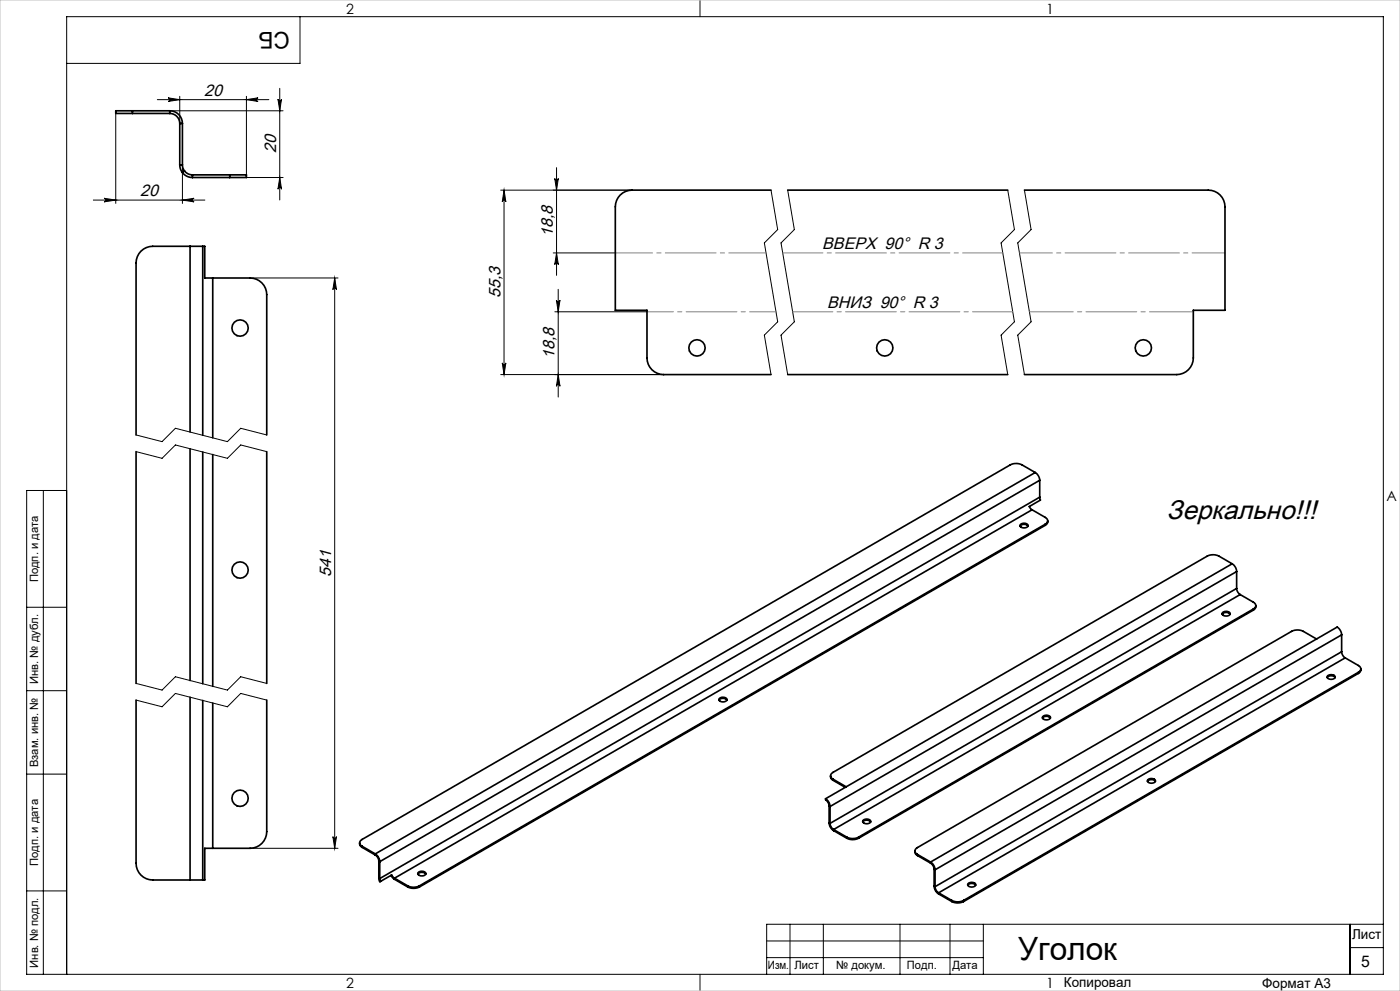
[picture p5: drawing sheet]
<svg xmlns="http://www.w3.org/2000/svg" width="420mm" height="297mm" viewBox="0 0 420 297" stroke-linecap="round" stroke-linejoin="round" font-family="sans-serif">
<g fill="none" stroke="#000" stroke-width=".3">
<path d="M90 5v14h-70M210 0v5M34.7 34v27M47.2 29.9h33.5M50.4 29.3l3.5 .6-3.5 .5a.54 .54 0 0 0 .5-.5 .54 .54 0 0 0-.5-.6zM50.9 33.2h34M53.9 28.9v8.1M73.9 29.9l3.5-.6a.54 .54 0 0 0-.5 .6 .54 .54 0 0 0 .5 .5zM73.9 28.9v23.5M83.4 29.7a.54 .54 0 0 0 .5 .5 .54 .54 0 0 0 .6-.5l-.6 3.5zM83.9 26.5v33.4M28 60h33.5"/>
<path d="M31.2 59.4l3.5 .6-3.5 .5a.54 .54 0 0 0 .5-.5 .54 .54 0 0 0-.5-.6zM54.7 49.4v11.6M54.7 60l3.5-.6a.54 .54 0 0 0-.5 .6 .54 .54 0 0 0 .5 .5zM73.9 53.2h11M83.9 53.2l.6 3.5a.54 .54 0 0 0-.6-.5 .54 .54 0 0 0-.5 .5zM150.2 57h39.4M151.2 57l.6 3.5a.54 .54 0 0 0-.6-.5 .54 .54 0 0 0-.5 .5zM151.2 57v55.3M166.4 53.5a.54 .54 0 0 0 .6 .5 .54 .54 0 0 0 .5-.5l-.5 3.5zM167 50.3v32.2M231.3 57l2 11.8-4 4 4 23.6-4 4 2 11.9M236.3 57l2 11.8-4 4 4 23.6-4 4 2 11.9"/>
<path d="M302.3 57l2 11.8-4 4 4 23.6-4 4 2 11.9M307.3 57l2 11.8-4 4 4 23.6-4 4 2 11.9M166 75.8h18.6M167 75.8l.5 3.5a.54 .54 0 0 0-.5-.5 .54 .54 0 0 0-.6 .5zM75 83.3h26.4M100.4 83.3l.5 3.5a.54 .54 0 0 0-.5-.5 .54 .54 0 0 0-.5 .5zM100.4 83.3v170.9M166.5 93.4h27.6M166.9 89.9a.54 .54 0 0 0 .6 .6 .54 .54 0 0 0 .5-.6l-.5 3.5zM167.5 86.7v32.3M150.2 112.3h48.9M150.7 108.8a.54 .54 0 0 0 .5 .5 .54 .54 0 0 0 .6-.5l-.6 3.5z"/>
<path d="M167.5 112.3l.5 3.5a.54 .54 0 0 0-.5-.5 .54 .54 0 0 0-.6 .5zM40.8 130.4l7.8 2 4-4 15.6 4 4-4 7.8 2M40.8 135.4l7.8 2 4-4 15.6 4 4-4 7.8 2M13 147v145M20 147h-12v145h407v-287h-395v287M8 182h12M8 207h12M40.8 209.8l7.8 2 4-4 15.6 4 4-4 7.8 2M40.8 204.8l7.8 2 4-4 15.6 4 4-4 7.8 2M8 232h12M75 254.2h26.4M99.9 250.7a.54 .54 0 0 0 .5 .5 .54 .54 0 0 0 .5-.5l-.5 3.5z"/>
<path d="M8 267h12M237 277v15M247 277v15M270 277v15M285 277v15M295 277v15M405 277v15M415 277h-185v15M210 292v5M230 282h65M230 287h65M405 284h10"/>
</g>
<path d="M184.6 75.8h45.2" fill="none" stroke="#808080" stroke-width=".3" stroke-dasharray="15.2 1.3 1.3 1.3" stroke-dashoffset="4.1"/>
<path d="M232.8 93.4h-38.7" fill="none" stroke="#808080" stroke-width=".3" stroke-dasharray="15.2 1.3 1.3 1.3" stroke-dashoffset="7.3"/>
<path d="M234.8 75.8h66M303.8 93.4h-66" fill="none" stroke="#808080" stroke-width=".3" stroke-dasharray="15.2 1.3 1.3 1.3" stroke-dashoffset="3.2"/>
<path d="M305.8 75.8h61.7" fill="none" stroke="#808080" stroke-width=".3" stroke-dasharray="15.2 1.3 1.3 1.3" stroke-dashoffset="5.4"/>
<path d="M358 93.4h-49.2" fill="none" stroke="#808080" stroke-width=".3" stroke-dasharray="15.2 1.3 1.3 1.3" stroke-dashoffset="2.1"/>
<path d="M0 0h420v297h-420z" fill="none" stroke="#c0c0c0" stroke-width=".3"/>
<g fill="#000">
<path d="M50.4 29.3l3.5 .6-3.5 .5a.54 .54 0 0 0 .5-.5 .54 .54 0 0 0-.5-.6zM73.9 29.9l3.5-.6a.54 .54 0 0 0-.5 .6 .54 .54 0 0 0 .5 .5z"/>
<path d="M54.7 60l3.5-.6a.54 .54 0 0 0-.5 .6 .54 .54 0 0 0 .5 .5zM31.2 59.4l3.5 .6-3.5 .5a.54 .54 0 0 0 .5-.5 .54 .54 0 0 0-.5-.6z"/>
<path d="M83.9 53.2l.6 3.5a.54 .54 0 0 0-.6-.5 .54 .54 0 0 0-.5 .5zM83.4 29.7a.54 .54 0 0 0 .5 .5 .54 .54 0 0 0 .6-.5l-.6 3.5zM150.7 108.8a.54 .54 0 0 0 .5 .5 .54 .54 0 0 0 .6-.5l-.6 3.5zM151.2 57l.6 3.5a.54 .54 0 0 0-.6-.5 .54 .54 0 0 0-.5 .5z"/>
<path d="M100.4 83.3l.5 3.5a.54 .54 0 0 0-.5-.5 .54 .54 0 0 0-.5 .5zM99.9 250.7a.54 .54 0 0 0 .5 .5 .54 .54 0 0 0 .5-.5l-.5 3.5zM166.9 89.9a.54 .54 0 0 0 .6 .6 .54 .54 0 0 0 .5-.6l-.5 3.5zM167.5 112.3l.5 3.5a.54 .54 0 0 0-.5-.5 .54 .54 0 0 0-.6 .5zM166.4 53.5a.54 .54 0 0 0 .6 .5 .54 .54 0 0 0 .5-.5l-.5 3.5zM167 75.8l.5 3.5a.54 .54 0 0 0-.5-.5 .54 .54 0 0 0-.6 .5z"/>
</g>
<g fill="none" stroke="#000" stroke-width=".5">
<path d="M39.7 33.2h-5v.8h5M39.7 34h11.2M39.7 33.2v.8M39.7 33.2h11.2M50.9 33.2a3.8 3.8 0 0 1 3.8 3.8M50.9 34a3 3 0 0 1 3 3M50.9 33.2v.8M53.9 37h.8M53.9 37v12.4M54.7 37v12.4M53.9 49.4l.2 1.2 .6 1.1M53.9 49.4h.8"/>
<path d="M54.7 51.7a3.8 3.8 0 0 0 3 1.5M54.7 49.4l.2 1 .4 .8M55.3 51.2a3 3 0 0 0 2.4 1.2M55.3 51.2l-.6 .5M57.7 52.4v.8M57.7 53.2h11.2M57.7 52.4h11.2M68.9 52.4h5v.8h-5M68.9 52.4v.8M231.3 57h-41.7a5 5 0 0 0-5 5v31h9.5v14.3a5 5 0 0 0 5 5h32.2M236.3 57h66M307.3 57h55.2a5 5 0 0 1 5 5v31h-9.5v14.3a5 5 0 0 1-5 5h-45.7"/>
<path d="M57 73.8h3.8M57 73.8h-11.2a5 5 0 0 0-5 5v51.6M57 73.8v55.7M60.8 73.8h.6v9.5h2.4M60.8 73.8v56.7M63.8 83.3h11.2a5 5 0 0 1 5 5v42.1M63.8 83.3v47.9M236.3 112.3h66M40.8 135.4v69.4M57 134.5v69.4M60.8 135.5v69.4M63.8 136.2v69.5"/>
<path d="M80 135.4v69.4M306 157.7a1.58 1.58 0 0 1 2.4 0M306.1 157.2l1.1-.4a.89 .89 0 0 1 1.1 1l-1.1 .4a.89 .89 0 0 1-1.1-1zM309.6 152.8l4 2.3a1.08 1.08 0 0 1 .7 1 1.08 1.08 0 0 1-.7 1M309.6 152.8l-191.3 110.4M310.6 141.6a2.97 2.97 0 0 1 1.3 2.3M310.6 141.6l-4-2.3a3.9 3.9 0 0 0-3.5 0l-194.5 112.3a1.08 1.08 0 0 0-.7 1 1.08 1.08 0 0 0 .7 1M310.6 141.6l-198 114.3M311.9 149l.2 .9-3.3 1.9 .8 1M311.9 143.9l-198 114.3M311.9 149l-198 114.3M311.9 143.9v5.1"/>
<path d="M313.6 157.1l-187.8 108.4M313.6 157.1v.3M313.6 157.4l-187.8 108.4M314.3 156.1l-.2 .9-.5 .4M369.6 169a2.97 2.97 0 0 1 1.4 2.3M369.6 169l-3.9-2.3a3.9 3.9 0 0 0-3.5 0l-112.3 64.8a1.08 1.08 0 0 0-.7 1 1.08 1.08 0 0 0 .7 1M369.6 169l-115.7 66.8M371 176.4a2.34 2.34 0 0 0 1.1 1.8M371 171.3l-122 70.4M371 176.4l-122 70.4M371 171.3v5.1M372.1 178.2l3.9 2.3a1.08 1.08 0 0 1 .7 1 1.08 1.08 0 0 1-.7 1"/>
<path d="M372.1 178.2l-122 70.4M366.7 184.1a1.58 1.58 0 0 1 2.3 0M366.7 183.7l1.1-.5a.89 .89 0 0 1 1.2 1l-1.2 .4a.89 .89 0 0 1-1.1-.9zM376 182.5l-118.4 68.4M376 182.5v.3M376 182.8l-118.4 68.4M376.7 181.5l-.1 .9-.6 .4M395 191.5l-4-2.3a3.9 3.9 0 0 0-3.5 0l-112.3 64.8a1.08 1.08 0 0 0-.7 1 1.08 1.08 0 0 0 .7 1.1M395 191.5l-115.8 66.9M402.5 190.3a2.97 2.97 0 0 0-1.4-2.4l-6.1 3.6M402.5 195.3a2.34 2.34 0 0 0 1.1 1.9M402.5 190.3l-122 70.4"/>
<path d="M402.5 190.3v5M402.5 195.3l-122 70.4M403.6 197.2l3.9 2.2a1.08 1.08 0 0 1 .7 1.1 1.08 1.08 0 0 1-.7 1M403.6 197.2l-122 70.4M40.8 209.8v48.9a5 5 0 0 0 5 5h11.2M57 208.9v54.8M60.8 209.9v53.8M63.8 210.7v43.5M80 209.8v39.4a5 5 0 0 1-5 5h-11.2M215.7 209.8a1.58 1.58 0 0 1 2.4 0M215.7 209.4l1.2-.4a.89 .89 0 0 1 1.1 .9l-1.1 .5a.89 .89 0 0 1-1.2-1zM312.7 215.2a1.58 1.58 0 0 1 2.4 0"/>
<path d="M312.8 214.8l1.1-.5a.89 .89 0 0 1 1.2 1l-1.2 .5a.89 .89 0 0 1-1.1-1zM398.2 203.1a1.58 1.58 0 0 1 2.3 0M398.2 202.6l1.1-.4a.89 .89 0 0 1 1.2 1l-1.2 .4a.89 .89 0 0 1-1.1-1zM407.5 201.5l-118.4 68.4M407.5 201.5v.3M407.5 201.8l-118.4 68.4M408.2 200.5l-.1 .8-.6 .5M247.7 239.4a2.97 2.97 0 0 1 1.3 2.3M247.7 239.4v.3a2.34 2.34 0 0 1 1 1.8M249.2 232.5l.2 .9 .5 .4M249.9 233.8l3.7 2.2M249.9 233.5v.3"/>
<path d="M249.9 233.5l4 2.3M253.9 235.8l-6.2 3.6M344.2 234.2a1.58 1.58 0 0 1 2.4 0M344.3 233.8l1.1-.5a.89 .89 0 0 1 1.2 1l-1.2 .4a.89 .89 0 0 1-1.1-.9zM63.8 254.2h-2.4v9.5h-.6M107.9 252.6l.2 .9 .5 .5M108.6 253.6l4 2.3M108.6 254l4 2.2M108.6 253.6v.4M112.6 255.9a2.97 2.97 0 0 1 1.3 2.3M112.6 256.2a2.35 2.35 0 0 1 1 1.9M112.6 255.9v.3"/>
<path d="M113.6 258.1l.3 .1M113.6 258.1v5M113.9 258.2v5.1M248.7 246.6a2.97 2.97 0 0 0 1.4 2.3M248.7 241.5l.3 .2M248.7 246.6l.3 .2M248.7 241.5v5.1M249 246.8a2.34 2.34 0 0 0 1.1 1.8M249 241.7v5.1M250.1 248.6l3.9 2.3M250.1 248.6v.3M250.1 248.9l3.9 2.3"/>
<path d="M254 250.9a3.9 3.9 0 0 0 3.6 0M254 251.2a3.9 3.9 0 0 0 3.6 0M254 250.9v.3M257.6 250.9v.3M258.8 246.3a1.58 1.58 0 0 1 2.4 0M258.9 245.9l1.1-.4a.89 .89 0 0 1 1.1 .9l-1.1 .5a.89 .89 0 0 1-1.1-1zM274.5 255l.2 .9 .5 .5M275.2 256.1l4 2.3M275.2 256.1v.3M275.2 256.4l4 2.3M279.2 258.7a2.35 2.35 0 0 1 1 1.8M279.2 258.4a2.97 2.97 0 0 1 1.3 2.3"/>
<path d="M279.2 258.4v.3M57 263.7h3.8M113.6 263.1l.3 1.1h.2M113.6 263.1l.3 .2M113.9 263.3l.2 .9M117.3 262.3l1 1.2M118.3 263.2l-.8-1-3.4 2M118.3 263.2l4 2.3M118.3 263.2v.3M118.3 263.5l4 2.3M122.3 265.5a3.9 3.9 0 0 0 3.5 0M122.3 265.8a3.9 3.9 0 0 0 3.5 0"/>
<path d="M122.3 265.5v.3M125.4 262a1.58 1.58 0 0 1 2.3 0M125.4 261.5l1.1-.4a.89 .89 0 0 1 1.2 1l-1.2 .4a.89 .89 0 0 1-1.1-1zM125.8 265.5v.3M280.2 265.6a2.97 2.97 0 0 0 1.4 2.3M280.2 260.5l.3 .2M280.2 265.6l.3 .1M280.2 260.5v5.1M280.5 265.7a2.34 2.34 0 0 0 1.1 1.9M280.5 260.7v5M281.6 267.6l3.9 2.3M281.6 267.6v.3"/>
<path d="M281.6 267.9l3.9 2.3M285.5 269.9a3.9 3.9 0 0 0 3.6 0M285.5 270.2a3.9 3.9 0 0 0 3.6 0M285.5 269.9v.3M289.1 269.9v.3M290.3 265.3a1.58 1.58 0 0 1 2.4 0M290.4 264.9l1.1-.5a.89 .89 0 0 1 1.1 1l-1.1 .5a.89 .89 0 0 1-1.1-1z"/>
<circle cx="72" cy="98.3" r="2.45"/>
<circle cx="209.1" cy="104.3" r="2.45"/>
<circle cx="265.4" cy="104.3" r="2.45"/>
<circle cx="343" cy="104.3" r="2.45"/>
<circle cx="72" cy="170.8" r="2.45"/>
<circle cx="72" cy="239.2" r="2.45"/>
</g>
<text font-size="9.6" x="305.4" y="287.8">Уголок</text>
<text font-size="8" x="350" y="155.4">Зеркально!!!</text>
<text font-size="6.9" x="86.9" y="9.4" transform="rotate(-180 86.9 9.4)">СБ</text>
<g font-size="5">
<text x="61.3" y="28.8">20</text>
<text x="82.8" y="45.9" transform="rotate(-90 82.8 45.9)">20</text>
<text x="42.1" y="58.9">20</text>
<text x="165.9" y="71.1" transform="rotate(-90 165.9 71.1)">18,8</text>
<text x="246.7" y="74.7">ВВЕРХ 90° R 3</text>
<text x="150.1" y="89.3" transform="rotate(-90 150.1 89.3)">55,3</text>
<text x="248.2" y="92.4">ВНИЗ 90° R 3</text>
<text x="166.4" y="107.5" transform="rotate(-90 166.4 107.5)">18,8</text>
<text x="99.3" y="172.8" transform="rotate(-90 99.3 172.8)">541</text>
</g>
<text font-size="4.8" x="408.3" y="289.7">5</text>
<g font-size="4.2">
<text x="103.8" y="4.2">2</text>
<text x="313.8" y="4.2">1</text>
<text x="415.9" y="150.2">A</text>
<text x="103.8" y="296.2">2</text>
<text x="313.8" y="296.2">1</text>
</g>
<g font-size="4.1">
<text x="405.6" y="281.5">Лист</text>
<text x="319.2" y="295.9">Копировал</text>
<text x="378.7" y="296">Формат А3</text>
</g>
<g font-size="3.4">
<text x="11.4" y="174.5" transform="rotate(-90 11.4 174.5)">Подп. и дата</text>
<text x="11.4" y="205" transform="rotate(-90 11.4 205)">Инв. № дубл.</text>
<text x="11.4" y="229.9" transform="rotate(-90 11.4 229.9)">Взам. инв. №</text>
<text x="11.4" y="259.5" transform="rotate(-90 11.4 259.5)">Подп. и дата</text>
<text x="11.4" y="290" transform="rotate(-90 11.4 290)">Инв. № подл.</text>
<text x="230.4" y="290.4">Изм.</text>
<text x="238.3" y="290.4">Лист</text>
<text x="250.9" y="290.4">№ докум.</text>
<text x="272.1" y="290.4">Подп.</text>
<text x="285.7" y="290.5">Дата</text>
</g>
</svg>
